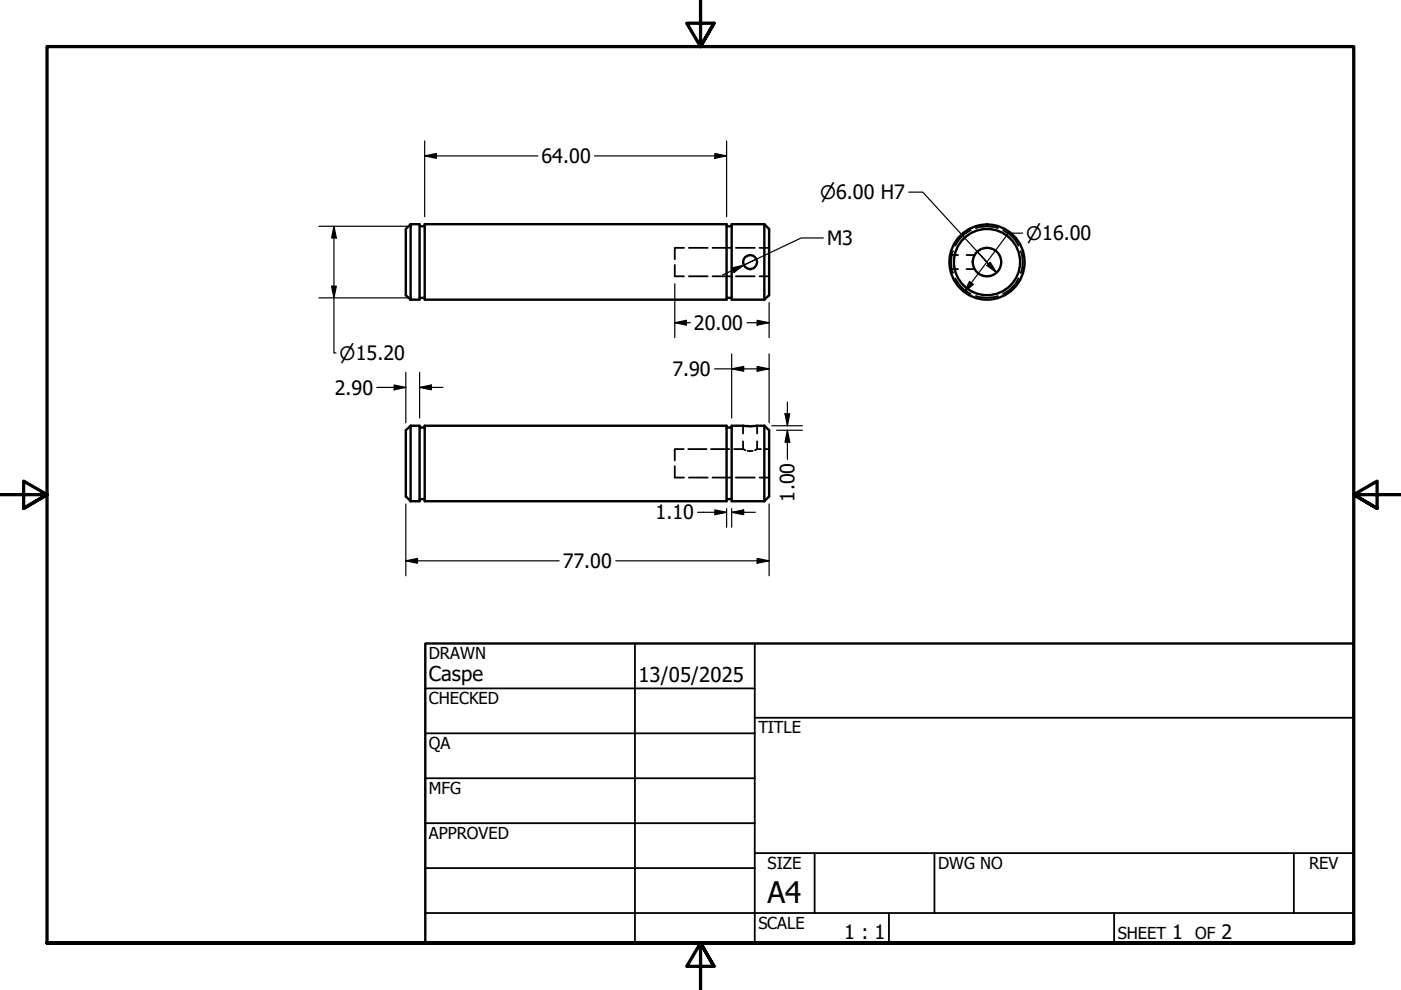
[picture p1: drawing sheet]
<svg xmlns="http://www.w3.org/2000/svg" width="297mm" height="210mm" viewBox="0 0 297 210" stroke-linecap="round" stroke-linejoin="round" font-family="sans-serif">
<!-- layer: Hidden (ANSI) -->
<g fill="none" stroke="#000" stroke-width=".38">
<path d="M143.1 56.2v2.4h1.9M145 52.5h-1.9v2.5M146 52.5h4.1M146 58.6h4.1M151.1 52.5h4M151.1 58.6h4M156 52.5h4M156 58.6h4M161 52.5h2.1M161 58.6h2.1M201.4 57.1h1.7M201.4 54.1h1.7"/>
<path d="M202.1 53.2a6.3 6.3 0 0 0 0 4.7M202.5 59l.8 1.3 1.2 1.2 1.3 .8M204.9 57.1h1.7M204.9 54.1h1.7M205.8 48.8l-1.3 .8-1.2 1.2-.8 1.3M206.9 48.4a7.4 7.4 0 0 1 4.7 0M212.7 48.8l1.3 .8 1.2 1.2 .8 1.3M216 59l-.8 1.3-1.2 1.2-1.3 .8M216.4 53.2a6.3 6.3 0 0 1 0 4.7M206.9 62.8a7.4 7.4 0 0 0 4.7 0M143.1 98.8v2.5h1.9M145 95.2h-1.9v2.4"/>
<path d="M145.9 95.2h3.9M150.7 95.2h3.9M155.6 95.2h1.9M157.5 95.2l.6 .3M157.5 90.3v1.6M157.5 93.6v1.6M158.5 95.6h1.1M160.5 95.2l-.4 .3M160.5 95.2h.9M160.5 90.3v1.6M160.5 93.6v1.6M162.2 95.2h.9"/>
<path d="M146 101.3h4.1M151.1 101.3h4M156 101.3h4M161 101.3h2.1"/>
</g>
<!-- layer: Visible (ANSI) -->
<g fill="none" stroke="#000" stroke-width=".51">
<path d="M87.1 47.5l-1.1 1v14.1l1.1 .9M87.1 47.5v16M87.1 47.5h1.9v16h-1.9M89 48h1M90 47.5h64.1v16h-64.1zM154.1 48h1M162.1 47.5v16M162.1 47.5l1 1v14.1l-1 .9M162.1 47.5h-7v16h7M89 63.2h1M154.1 63.2h1M87.1 90.3l-1.1 .9v14.1l1.1 1"/>
<path d="M87.1 90.3v16M87.1 90.3h1.9v16h-1.9M89 90.6h1M90 90.3h64.1v16h-64.1zM154.1 90.6h1M162.1 90.3l-3 .1-4-.1v16h7M162.1 90.3v16M162.1 90.3l1 .9v14.1l-1 1M89 105.8h1M154.1 105.8h1"/>
<circle cx="159" cy="55.6" r="1.49"/>
<circle cx="209.3" cy="55.6" r="7"/>
<circle cx="209.3" cy="55.6" r="8"/>
<circle cx="209.3" cy="55.6" r="3"/>
</g>
<!-- layer: Border (ANSI) -->
<path d="M148.5 -.1v10l-2.9-5h5.8l-2.9 5 2.9-5M0 104.9h10l-5-2.9v5.8l5-2.9-5 2.9M297 104.9h-10l5-2.9v5.8l-5-2.9 5 2.9M10 199.9v-190h277v190h-277h277M151.4 204.9l-2.9-5 2.9 5h-5.8l2.9-5v10" fill="none" stroke="#000" stroke-width=".7"/>
<!-- layer: Title (ANSI) -->
<g fill="none" stroke="#000" stroke-width=".38">
<path d="M134.6 136.4v63.5M160 136.4v63.5M90.2 146h69.8M90.2 155.5h69.8M160 152.2h127M90.2 165h69.8M90.2 174.5h69.8M90.2 193.6h196.8M90.2 184.1h69.8M160 180.9h127M172.7 180.9v12.7M188.5 193.6v6.3"/>
<path d="M198.1 180.9v12.7M236.2 193.6v6.3M274.3 180.9v12.7"/>
</g>
<path d="M90.2 136.4h196.8v63.5h-196.8z" fill="none" stroke="#000" stroke-width=".51"/>
<!-- layer: Dimension (ANSI) -->
<g fill="none" stroke="#000" stroke-width=".25">
<path d="M90 33.1l2.5-.6v1.1zM90 33.1h24M90 29.9v16M126 33.1h28.1M151.6 32.5l2.5 .6-2.5 .5zM154.1 29.9v16M67.6 48h19.7M70.8 48l.5 2.5h-1zM70.8 48v26.8h.4M155.2 56.8l2.5-.6-2.1 1.6zM157.7 56.2l-4.5 2.1M160.4 54.9l-2.7 1.3"/>
<path d="M174.6 50.5h-4.7l-12.2 5.7M192.7 40.7h2.9l13.9 15.2-2.3-2.5M205.5 59.7l.9 .6-1.9 1.6zM209.2 56.3l.7-.7 1.4 2.2zM209.5 55.9l1.8 1.9M216.8 49.4h-3l-9.3 12.5M67.6 63.2h19.7M70.3 60.7h1l-.5 2.5zM86 79v10.6M89 79v9.6M143.1 68.4l2.4-.5v1zM143.1 68.4h3.3"/>
<path d="M143.1 60.2v11.4M151.5 78.2h11.6M155.1 78.2l2.6-.5v1zM155.1 75v13.6M158.4 68.4h4.7M160.5 77.7l2.6 .5-2.6 .5zM160.5 67.9l2.6 .5-2.6 .5zM163.1 64.2v7.4M163.1 75v14.6M79.9 82.1h6.1M83.6 81.6l2.4 .5-2.4 .5zM89 82.1l2.4-.5v1z"/>
<path d="M89 82.1h4.9M163.6 90.3h6.5M164.7 91.2h5.4M166.4 87.7h1l-.5 2.6zM166.9 91.2l.5 2.6h-1zM166.9 85.3v5M166.9 91.2v6.2M86 118.9l2.5-.5v1zM86 118.9h32.6M86 106.8v15.3M130.6 118.9h32.5M147.9 108.6h6.2"/>
<path d="M151.6 108.1l2.5 .5-2.5 .5zM154.1 107.9v3.9M155.1 108.6l2.6-.5v1zM155.1 108.6h5M155.1 107.9v3.9M160.5 118.4l2.6 .5-2.6 .5zM163.1 106.8v15.3"/>
</g>
<g fill="#000">
<path d="M90 33.1l2.5-.6v1.1zM151.6 32.5l2.5 .6-2.5 .5zM70.8 48l.5 2.5h-1zM155.2 56.8l2.5-.6-2.1 1.6zM205.5 59.7l.9 .6-1.9 1.6zM209.2 56.3l.7-.7 1.4 2.2zM70.3 60.7h1l-.5 2.5zM143.1 68.4l2.4-.5v1zM155.1 78.2l2.6-.5v1zM160.5 77.7l2.6 .5-2.6 .5zM160.5 67.9l2.6 .5-2.6 .5zM83.6 81.6l2.4 .5-2.4 .5z"/>
<path d="M89 82.1l2.4-.5v1zM166.4 87.7h1l-.5 2.6zM166.9 91.2l.5 2.6h-1zM86 118.9l2.5-.5v1zM151.6 108.1l2.5 .5-2.5 .5zM155.1 108.6l2.6-.5v1zM160.5 118.4l2.6 .5-2.6 .5z"/>
</g>
<text font-size="6.3" x="162.8" y="191.4">A4</text>
<g font-size="4.3">
<text x="90.9" y="144.3">Caspe</text>
<text x="135.4" y="144.5">13/05/2025</text>
</g>
<g font-size="4.2">
<text x="114.8" y="34.6">64.00</text>
<text x="175.4" y="52">M3</text>
<text x="147.1" y="69.9">20.00</text>
<text x="71" y="83.7">2.90</text>
<text x="142.6" y="79.7">7.90</text>
<text x="168.5" y="106.3" transform="rotate(-90 168.5 106.3)">1.00</text>
<text x="139" y="110.1">1.10</text>
<text x="119.3" y="120.4">77.00</text>
<text x="179" y="199.2">1 : 1</text>
<text x="248.5" y="199.1">1</text>
<text x="259" y="199.1">2</text>
</g>
<g font-size="3.9">
<text x="173.9" y="42.2">⌀6.00 H7</text>
<text x="217.6" y="51">⌀16.00</text>
<text x="72" y="76.3">⌀15.20</text>
</g>
<g font-size="3.5">
<text x="90.9" y="139.7">DRAWN</text>
<text x="90.9" y="149.3">CHECKED</text>
<text x="160.8" y="155.5">TITLE</text>
<text x="90.9" y="158.8">QA</text>
<text x="90.9" y="168.3">MFG</text>
<text x="90.9" y="177.8">APPROVED</text>
<text x="162.8" y="184.2">SIZE</text>
<text x="198.9" y="184.2">DWG NO</text>
<text x="277.6" y="184.2">REV</text>
<text x="160.8" y="196.9">SCALE</text>
<text x="237" y="199.1">SHEET</text>
<text x="253.4" y="199.1">OF</text>
</g>
</svg>
